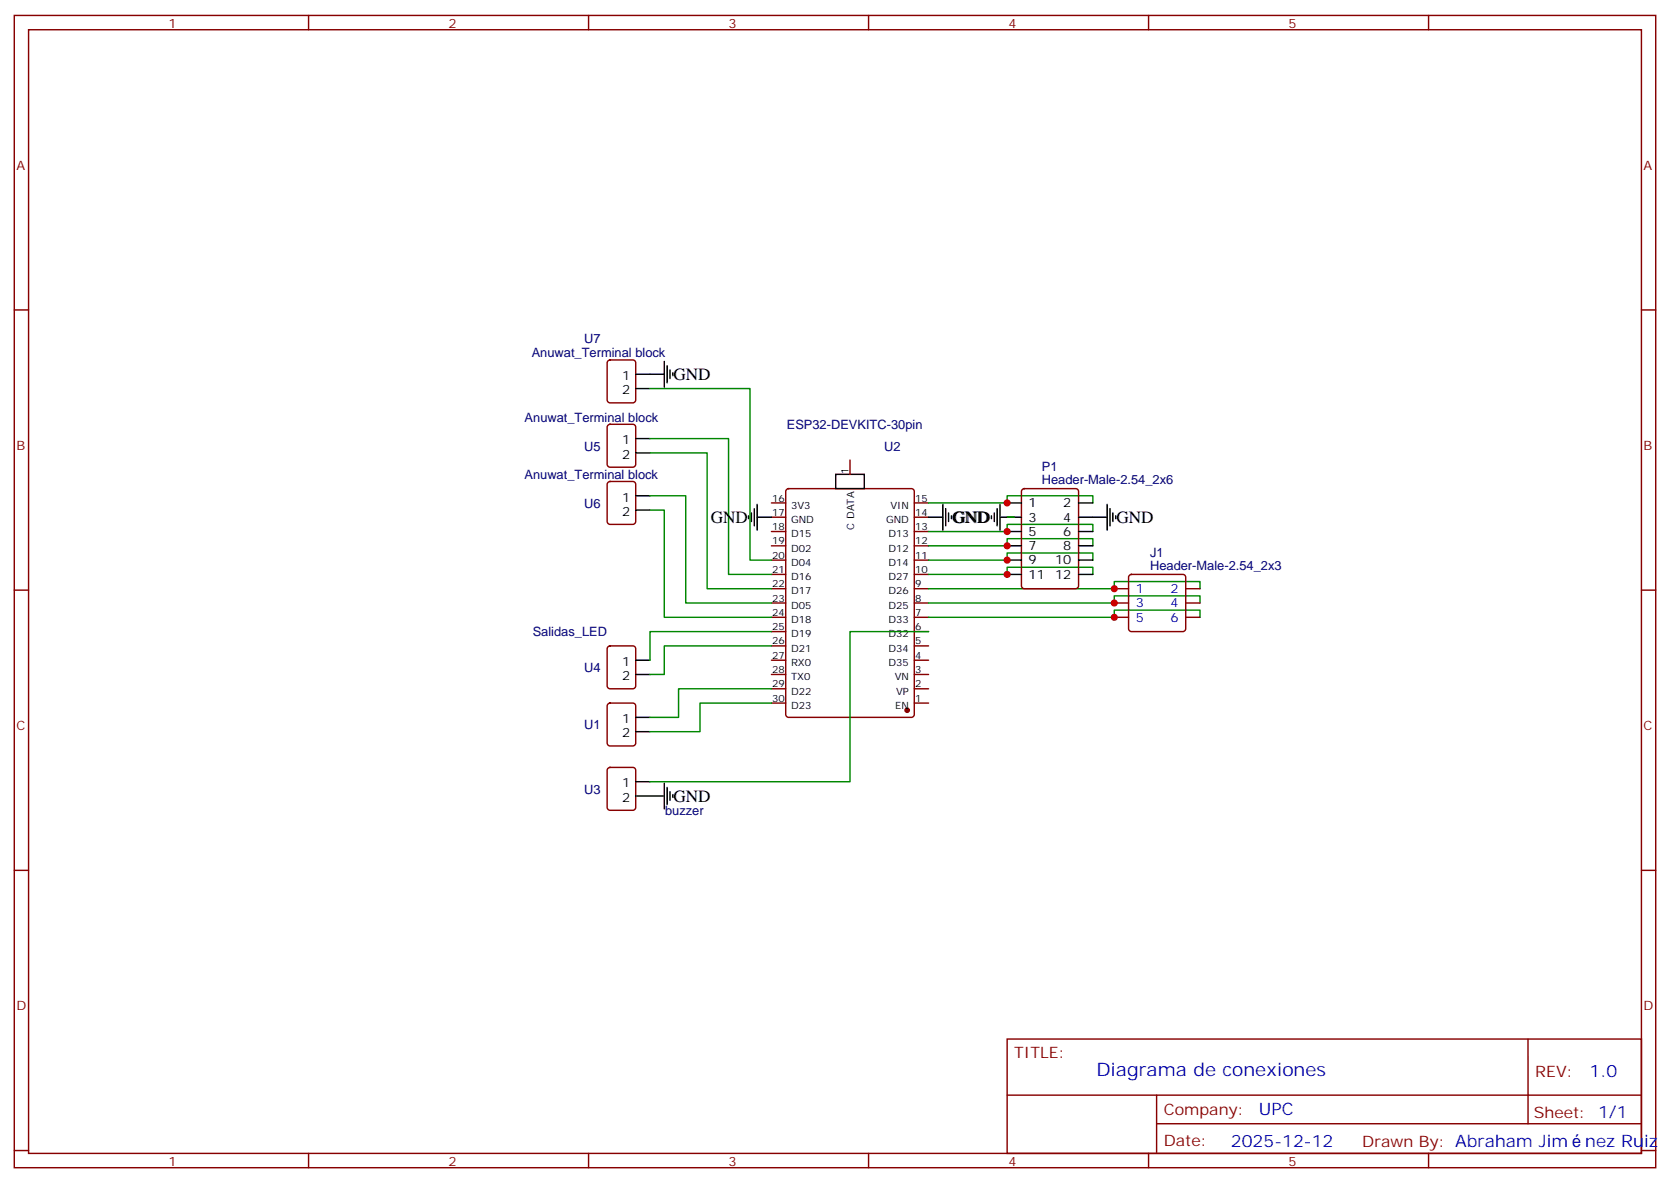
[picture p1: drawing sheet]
<svg xmlns="http://www.w3.org/2000/svg" width="412mm" height="292mm" viewBox="0 0 412 292" stroke-linecap="round" stroke-linejoin="round" font-family="sans-serif">
<g fill="none" stroke="#870000" stroke-width=".35">
<path d="M3.5 3.8h405.4v284.3h-405.4zM7.1 7.3h398.2v277.3h-398.2zM76.2 3.8v3.5M145.3 3.8v3.5M214.5 3.8v3.5M283.6 3.8v3.5M352.8 3.8v3.5M3.5 76.5h3.6M405.3 76.5h3.6M150.2 89l.4-.2h5.7a.71 .71 0 0 1 .7 .7v9.2a.76 .76 0 0 1-.7 .7h-5.7a.76 .76 0 0 1-.7-.7v-9.2zM150.2 104.9l.4-.2h5.7a.71 .71 0 0 1 .7 .7v9.2a.76 .76 0 0 1-.7 .7h-5.7a.76 .76 0 0 1-.7-.7v-9.2zM150.2 119l.4-.2h5.7a.71 .71 0 0 1 .7 .7v9.2a.76 .76 0 0 1-.7 .7h-5.7a.76 .76 0 0 1-.7-.7v-9.2z"/>
<path d="M209.9 113.5v3.6M190.5 138.2h3.5M190.5 134.7h3.5M190.5 131.2h3.5M190.5 127.6h3.5M190.5 124.1h3.5M194.3 120.8l.4-.2h30.4a.71 .71 0 0 1 .7 .7v55a.76 .76 0 0 1-.7 .7h-30.4a.76 .76 0 0 1-.7-.7v-55zM225.8 138.2h3.5M225.8 134.7h3.5M225.8 131.2h3.5M225.8 127.6h3.5M225.8 124.1h3.5"/>
<path d="M252.5 120.8l.4-.2h12.7a.71 .71 0 0 1 .7 .7v23.3a.76 .76 0 0 1-.7 .7h-12.7a.76 .76 0 0 1-.7-.7v-23.3zM3.5 145.6h3.6M150.2 159.6l.4-.2h5.7a.71 .71 0 0 1 .7 .7v9.2a.76 .76 0 0 1-.7 .7h-5.7a.76 .76 0 0 1-.7-.7v-9.2zM190.5 159.4h3.5M190.5 155.9h3.5M190.5 152.3h3.5M190.5 148.8h3.5M190.5 145.3h3.5M190.5 141.7h3.5M225.8 159.4h3.5M225.8 155.9h3.5M225.8 152.3h3.5"/>
<path d="M225.8 148.8h3.5M225.8 145.3h3.5M225.8 141.7h3.5M275.2 152.3h3.5M275.2 148.8h3.5M275.2 145.3h3.5M278.9 142l.5-.3h12.7a.71 .71 0 0 1 .7 .8v12.7a.76 .76 0 0 1-.7 .7h-12.7a.76 .76 0 0 1-.7-.7v-12.7zM292.8 152.3h3.5M292.8 148.8h3.5M292.8 145.3h3.5M405.3 145.6h3.6M150.2 173.7l.4-.2h5.7a.71 .71 0 0 1 .7 .7v9.2a.76 .76 0 0 1-.7 .7h-5.7a.76 .76 0 0 1-.7-.7v-9.2z"/>
<path d="M190.5 173.5h3.5M190.5 170h3.5M190.5 166.4h3.5M190.5 162.9h3.5M225.8 173.5h3.5M225.8 170h3.5M225.8 166.4h3.5M225.8 162.9h3.5M150.2 189.6l.4-.2h5.7a.71 .71 0 0 1 .7 .7v9.1a.76 .76 0 0 1-.7 .8h-5.7a.76 .76 0 0 1-.7-.8v-9.1zM3.5 214.8h3.6M405.3 214.8h3.6M248.7 256.4h156.6v28.2h-156.6z"/>
<path d="M377.3 256.4v20.9M248.7 270.2h156.5M285.6 277.3h119.6M285.6 270.2v14.2M3.5 283.9h3.6M76.2 284.6v3.5M145.3 284.6v3.5M214.5 284.6v3.5M283.6 284.6v3.5M352.8 284.6v3.5M405.3 283.9h3.6"/>
</g>
<circle cx="224" cy="175.3" r=".53" fill="#870000" stroke="#870000" stroke-width=".35"/>
<g fill="none" stroke="#000" stroke-width=".35">
<path d="M157 92.4h7M157 95.9h3.5M164 89.2v6.3M164.7 90.2v4.3M165.5 91.3v2.1M166.2 92v.7M157 108.2h3.5M157 111.8h3.5M206.4 117.1h7v3.5h-7zM157 122.3h3.5M157 125.9h3.5M184.9 127.3v.7"/>
<path d="M185.6 126.6v2.1M186.3 125.5v4.3M187 127.6h3.5M187 124.5v6.3M229.3 127.6h3.5M232.8 124.5v6.3M233.5 125.5v4.3M234.2 126.6v2.1M234.9 127.3v.7M244.8 127.3v.7M245.5 126.6v2.1M246.2 125.5v4.3"/>
<path d="M246.9 127.6h5.3M246.9 124.5v6.3M248.7 124.1h3.5M248.7 131.2h3.5M248.7 134.7h3.5M248.7 138.2h3.5M266.3 124.1h3.6M266.3 127.6h7.1M266.3 131.2h3.6M266.3 134.7h3.6M266.3 138.2h3.6M273.4 124.5v6.3"/>
<path d="M274.1 125.5v4.3M274.8 126.6v2.1M275.5 127.3v.7M248.7 141.7h3.5M266.3 141.7h3.6M157 162.9h3.5M157 166.4h3.5M157 177h3.5M157 180.6h3.5M157 192.9h3.5M157 196.4h7M164 193.3v6.3"/>
<path d="M164.7 194.3v4.2M165.5 195.4v2.1M166.2 196.1v.7"/>
</g>
<g fill="none" stroke="#008700" stroke-width=".35">
<path d="M160.5 95.9h24.7v42.3h5.3M160.5 108.2h19.4v33.5h10.6M160.5 111.8h14.1v33.5h15.9M160.5 122.3h8.8v26.5h21.2M160.5 125.9h3.5v26.4h26.5M229.3 124.1h19.4v-1.8h21.2v1.8M229.3 131.2h19.4v-1.8h21.2v1.8M229.3 134.7h19.4v-1.8h21.2v1.8M229.3 138.2h19.4v-1.7h21.2v1.7M248.7 127.6h1.8M190.5 155.9h-30v7M190.5 159.4h-26.5v7h-3.5"/>
<path d="M229.3 141.7h19.4v-1.7h21.2v1.7M229.3 145.3h45.9v-1.8h21.1v1.8M229.3 148.8h45.9v-1.8h21.1v1.8M229.3 152.3h45.9v-1.7h21.1v1.7M229.3 155.9h-19.4v37h-49.4M190.5 170h-22.9v7h-7.1M190.5 173.5h-17.6v7.1h-12.4"/>
</g>
<g fill="#c00">
<circle cx="275.2" cy="145.3" r=".88"/>
<circle cx="275.2" cy="148.8" r=".88"/>
<circle cx="275.2" cy="152.3" r=".88"/>
<circle cx="248.7" cy="124.1" r=".88"/>
<circle cx="248.7" cy="131.2" r=".88"/>
<circle cx="248.7" cy="134.7" r=".88"/>
<circle cx="248.7" cy="138.2" r=".88"/>
<circle cx="248.7" cy="141.7" r=".88"/>
</g>
<text font-size="4.6" fill="#00f" x="270.8" y="265.4">Diagrama de conexiones</text>
<g font-size="4.2">
<text x="166.3" y="93.8">GND</text>
<text x="175.5" y="129">GND</text>
<text x="235.1" y="129">GND</text>
<text x="275.7" y="129">GND</text>
<text x="166.3" y="197.8">GND</text>
</g>
<g font-size="4.2" fill="#00f">
<text x="392.5" y="265.7">1.0</text>
<text x="310.9" y="275.2">UPC</text>
<text x="304" y="283">2025-12-12</text>
<text x="391.5" y="282.9">nez Ruiz</text>
</g>
<g font-size="3.9" fill="#800">
<text x="250.5" y="261">TITLE:</text>
<text x="379.1" y="265.7">REV:</text>
<text x="287.4" y="275.2">Company:</text>
<text x="378.7" y="275.8">Sheet: 1/1</text>
<text x="287.4" y="282.9">Date:</text>
<text x="336.4" y="282.9">Drawn By: Abraham Jim</text>
</g>
<g font-size="3.2" fill="#800">
<text x="41.6" y="6.8">1</text>
<text x="110.8" y="6.8">2</text>
<text x="179.9" y="6.8">3</text>
<text x="249.1" y="6.8">4</text>
<text x="318.2" y="6.8">5</text>
<text x="4.1" y="41.9">A</text>
<text x="405.9" y="41.9">A</text>
<text x="4.1" y="111.1">B</text>
<text x="405.9" y="111.1">B</text>
<text x="4.1" y="180.2">C</text>
<text x="405.9" y="180.2">C</text>
<text x="4.1" y="249.3">D</text>
<text x="405.9" y="249.3">D</text>
<text x="41.6" y="287.6">1</text>
<text x="110.8" y="287.6">2</text>
<text x="179.9" y="287.6">3</text>
<text x="249.1" y="287.6">4</text>
<text x="318.2" y="287.6">5</text>
</g>
<g font-size="3.2" fill="#000080">
<text x="131.3" y="88.2">Anuwat_Terminal block</text>
<text x="144.3" y="84.7">U7</text>
<text x="129.6" y="104.1">Anuwat_Terminal block</text>
<text x="194.3" y="105.8">ESP32-DEVKITC-30pin</text>
<text x="144.3" y="111.2">U5</text>
<text x="218.3" y="111.3">U2</text>
<text x="129.5" y="118.2">Anuwat_Terminal block</text>
<text x="257.3" y="119.5">Header-Male-2.54_2x6</text>
<text x="257.3" y="116.3">P1</text>
<text x="144.3" y="125.3">U6</text>
<text x="284" y="137.6">J1</text>
<text x="284" y="140.7">Header-Male-2.54_2x3</text>
<text x="131.6" y="156.9">Salidas_LED</text>
<text x="144.3" y="165.9">U4</text>
<text x="144.3" y="180">U1</text>
<text x="144.3" y="195.8">U3</text>
<text x="164.2" y="201">buzzer</text>
</g>
<g font-size="3.2">
<text x="153.7" y="93.8">1</text>
<text x="153.7" y="97.3">2</text>
<text x="153.7" y="109.6">1</text>
<text x="153.7" y="113.2">2</text>
<text x="153.7" y="123.8">1</text>
<text x="254" y="125.2">1</text>
<text x="262.6" y="125.2">2</text>
<text x="153.7" y="127.3">2</text>
<text x="254" y="128.7">3</text>
<text x="262.6" y="128.7">4</text>
<text x="254" y="132.2">5</text>
<text x="254" y="135.7">7</text>
<text x="262.6" y="132.2">6</text>
<text x="262.6" y="135.7">8</text>
<text x="254" y="139.3">9</text>
<text x="254" y="142.8">11</text>
<text x="260.6" y="139.3">10</text>
<text x="260.6" y="142.8">12</text>
<text x="153.7" y="164.3">1</text>
<text x="153.7" y="167.9">2</text>
<text x="153.7" y="178.4">1</text>
<text x="153.7" y="182">2</text>
<text x="153.7" y="194.3">1</text>
<text x="153.7" y="197.8">2</text>
</g>
<g font-size="3.2" fill="#00f">
<text x="280.5" y="146.3">1</text>
<text x="280.5" y="149.9">3</text>
<text x="289" y="146.3">2</text>
<text x="289" y="149.9">4</text>
<text x="280.5" y="153.4">5</text>
<text x="289" y="153.4">6</text>
</g>
<g font-size="2.5">
<text x="209.5" y="117.1" transform="rotate(-90 209.5 117.1)">1</text>
<text x="190.7" y="123.8">16</text>
<text x="195.3" y="125.5">3V3</text>
<text x="219.9" y="125.5">VIN</text>
<text x="226" y="123.8">15</text>
<text x="190.7" y="127.3">17</text>
<text x="190.7" y="130.8">18</text>
<text x="195.3" y="129">GND</text>
<text x="211" y="130.7" transform="rotate(-90 211 130.7)">C DATA</text>
<text x="218.8" y="129">GND</text>
<text x="226" y="130.8">13</text>
<text x="226" y="127.3">14</text>
<text x="190.7" y="134.3">19</text>
<text x="190.7" y="137.9">20</text>
<text x="195.3" y="132.6">D15</text>
<text x="195.3" y="136.1">D02</text>
<text x="219.4" y="136.1">D12</text>
<text x="219.4" y="132.6">D13</text>
<text x="226" y="137.9">11</text>
<text x="226" y="134.3">12</text>
<text x="190.7" y="141.4">21</text>
<text x="195.3" y="139.6">D04</text>
<text x="195.3" y="143.2">D16</text>
<text x="219.4" y="143.2">D27</text>
<text x="219.4" y="139.6">D14</text>
<text x="226" y="141.4">10</text>
<text x="190.7" y="144.9">22</text>
<text x="190.7" y="148.4">23</text>
<text x="195.3" y="146.7">D17</text>
<text x="219.4" y="146.7">D26</text>
<text x="226" y="148.4">8</text>
<text x="226" y="144.9">9</text>
<text x="190.7" y="152">24</text>
<text x="190.7" y="155.5">25</text>
<text x="195.3" y="150.2">D05</text>
<text x="195.3" y="153.7">D18</text>
<text x="219.4" y="153.7">D33</text>
<text x="219.4" y="150.2">D25</text>
<text x="226" y="155.5">6</text>
<text x="226" y="152">7</text>
<text x="190.7" y="159">26</text>
<text x="195.3" y="157.3">D19</text>
<text x="195.3" y="160.8">D21</text>
<text x="219.4" y="160.8">D34</text>
<text x="219.4" y="157.3">D32</text>
<text x="226" y="159">5</text>
<text x="190.7" y="162.6">27</text>
<text x="190.7" y="166.1">28</text>
<text x="195.3" y="164.3">RX0</text>
<text x="195.3" y="167.9">TX0</text>
<text x="219.4" y="164.3">D35</text>
<text x="220.9" y="167.9">VN</text>
<text x="226" y="166.1">3</text>
<text x="226" y="162.6">4</text>
<text x="190.7" y="169.6">29</text>
<text x="190.7" y="173.1">30</text>
<text x="195.3" y="171.4">D22</text>
<text x="221.3" y="171.4">VP</text>
<text x="226" y="173.1">1</text>
<text x="226" y="169.6">2</text>
<text x="195.3" y="174.9">D23</text>
<text x="221.1" y="174.9">EN</text>
</g>
</svg>
